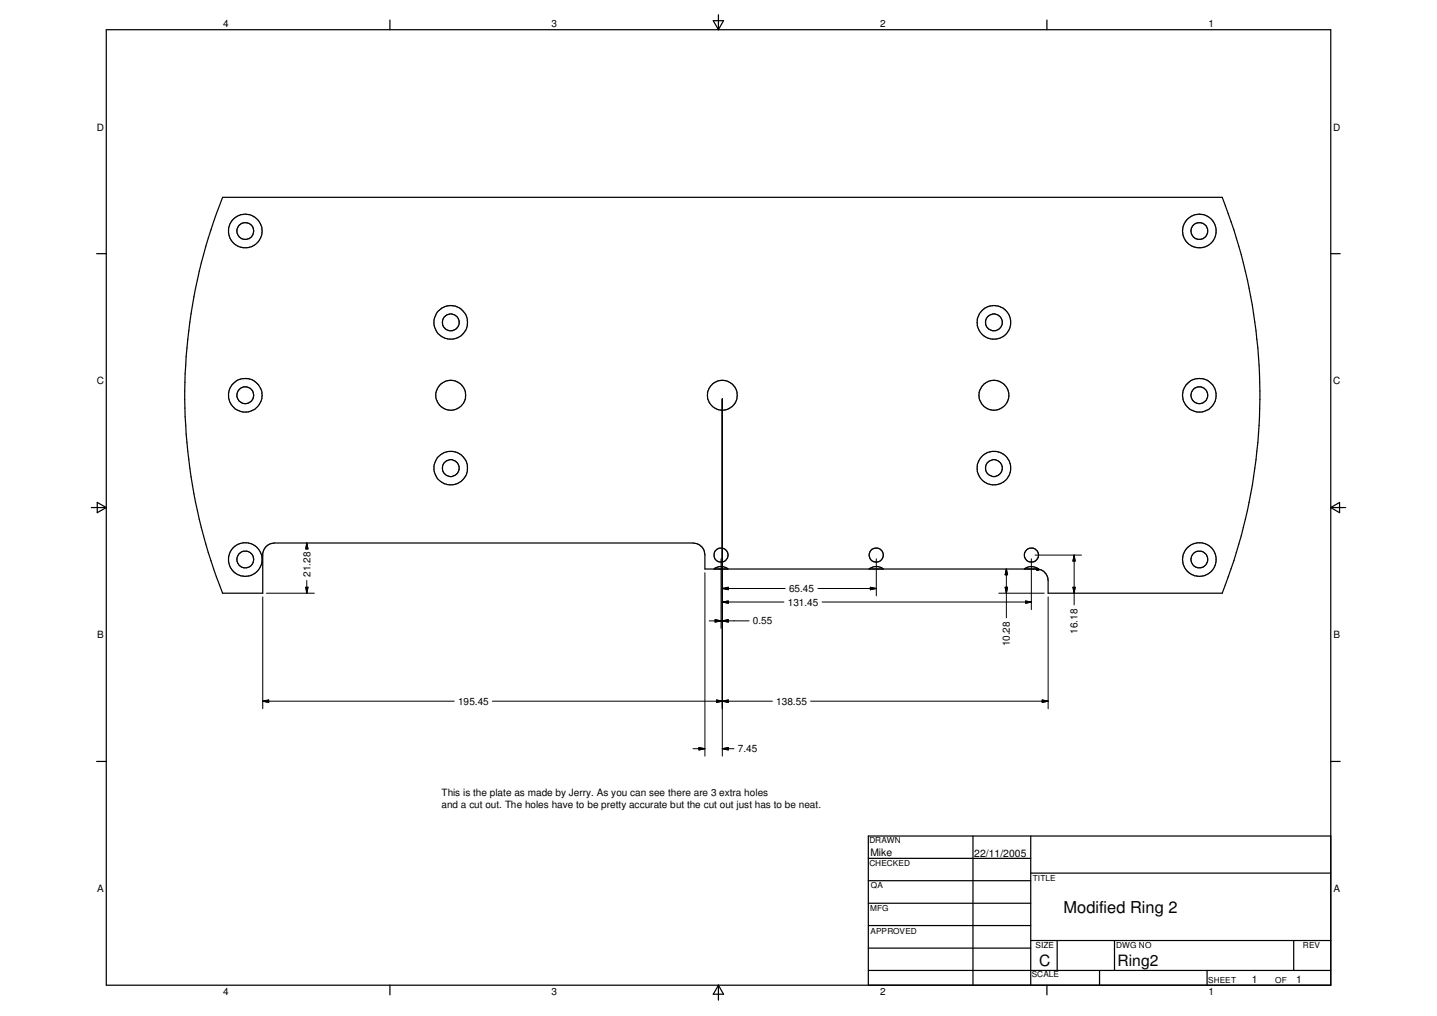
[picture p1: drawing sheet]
<svg xmlns="http://www.w3.org/2000/svg" width="297mm" height="210mm" viewBox="0 0 297 210" stroke-linecap="round" stroke-linejoin="round" font-family="sans-serif">
<g fill="none" stroke="#000" stroke-width=".25">
<path d="M22 6.1h253.1v197.4h-253.1zM80.6 4.1v2M147.4 4.3h2.2l-1.1 1.8zM148.5 3v3.1M216.4 4.1v2M20 52.4h2M275.1 52.4h1.9M18.9 104.9h3.1M20.1 103.8l1.9 1.1-1.9 1zM147.6 117.6a2.24 2.24 0 0 1 2.9 0M179.7 117.6a2.31 2.31 0 0 1 2.9 0M211.7 117.6a2.3 2.3 0 0 1 3 0"/>
<path d="M214.3 117.6h.1M214.4 117.6h.1M214.5 117.6h.1M214.7 117.6h.1M214.7 117.6h-69v-3a2.52 2.52 0 0 0-2.4-2.4h-86.6a2.48 2.48 0 0 0-2.4 2.2v8.2h-8.3a110.6 110.6 0 0 1 0-81.8h206.6a111.2 111.2 0 0 1 0 81.8h-35.9v-2.6a2.39 2.39 0 0 0-2-2.4M275.1 104.9h3.1M275.1 104.9l1.8-1.1v2.1zM20 157.3h2M275.1 157.3h1.9M179.5 177.3h33.6M201.1 172.7v30.8M213.1 172.7v30.8"/>
<path d="M275.1 172.7h-95.6v30.8M179.5 181.9h33.6M179.5 186.6h33.6M179.5 191.2h33.6M179.5 195.9h33.6M213.1 194.3h62M213.1 180.4h62M218.5 194.3v6.2M230.4 194.3v6.2M267.4 194.3v6.2M80.6 203.5v2M148.5 203.5v3.1"/>
<path d="M148.5 203.5l1.1 1.9h-2.2zM179.5 200.5h95.6M216.4 203.5v2M227.3 200.5v3M249.5 200.5v3"/>
<circle cx="50.7" cy="47.7" r="3.5"/>
<circle cx="50.7" cy="47.7" r="1.75"/>
<circle cx="247.9" cy="47.7" r="1.74"/>
<circle cx="247.9" cy="47.7" r="3.5"/>
<circle cx="93.2" cy="66.6" r="1.74"/>
<circle cx="93.2" cy="66.6" r="3.5"/>
<circle cx="205.4" cy="66.6" r="3.5"/>
<circle cx="205.4" cy="66.6" r="1.75"/>
<circle cx="50.7" cy="81.6" r="3.5"/>
<circle cx="50.7" cy="81.6" r="1.74"/>
<circle cx="93.2" cy="96.7" r="3.5"/>
<circle cx="93.2" cy="96.7" r="1.74"/>
<circle cx="93.2" cy="81.7" r="3.1"/>
<circle cx="149.3" cy="81.7" r="3.1"/>
<circle cx="205.4" cy="96.7" r="3.5"/>
<circle cx="205.5" cy="96.7" r="1.74"/>
<circle cx="205.5" cy="81.7" r="3.1"/>
<circle cx="247.9" cy="81.7" r="3.5"/>
<circle cx="247.9" cy="81.7" r="1.73"/>
<circle cx="50.7" cy="115.6" r="1.75"/>
<circle cx="50.7" cy="115.6" r="3.5"/>
<circle cx="149" cy="114.7" r="1.47"/>
<circle cx="181.1" cy="114.7" r="1.47"/>
<circle cx="213.2" cy="114.7" r="1.47"/>
<circle cx="247.9" cy="115.6" r="1.74"/>
<circle cx="247.9" cy="115.6" r="3.5"/>
</g>
<g fill="none" stroke="#000" stroke-width=".21">
<path d="M149.3 82.4v73.8M63.4 112.2l.3 1.2h-.5zM63.4 112.2v1.2M63.4 119.9v2.7M145.7 118.3v37.9M149.1 115.4v14.4M181.1 115.4v7.7M208 117.6l.3 1.1h-.5zM208 117.6v10M213.2 115.4v10.5M213.9 114.7h9.7M222 114.7l.2 1.2h-.4z"/>
<path d="M222 114.7v10.3M54.3 123.3v23.1M55.1 122.6h9.9M63.2 121.3h.5l-.3 1.3zM146.6 128.3h2.5M147.8 128l1.3 .3-1.3 .2zM149.3 128.3l1.2-.3v.5zM149.3 121.6l1.2-.3v.5zM149.3 124.4l1.2-.2v.4zM149.3 128.3h5.6M149.3 121.6h13M149.3 124.4h12.7"/>
<path d="M169.1 121.6h12M169.9 124.4h43.3M179.9 121.3l1.2 .3-1.2 .2zM206.5 122.6h9.4M207.8 121.3h.5l-.3 1.3zM212 124.2l1.2 .2-1.2 .2zM216.7 123.3v23.1M221.8 121.3h.4l-.2 1.3zM54.3 144.9l1.2-.3v.5zM54.3 144.9h39.6M101.8 144.9h57.9M143.3 154.7h2.4"/>
<path d="M144.5 154.4l1.2 .3-1.2 .2zM148.1 144.6l1.2 .3-1.2 .2zM149.3 154.7l1.2-.3v.5zM149.3 144.9l1.2-.3v.5zM149.3 154.7h2.4M167.6 144.9h49.1M215.4 144.6l1.3 .3-1.3 .2z"/>
</g>
<g fill="#000">
<path d="M63.4 112.2l.3 1.2h-.5zM208 117.6l.3 1.1h-.5zM222 114.7l.2 1.2h-.4zM63.2 121.3h.5l-.3 1.3zM147.8 128l1.3 .3-1.3 .2zM149.3 128.3l1.2-.3v.5zM149.3 121.6l1.2-.3v.5zM149.3 124.4l1.2-.2v.4zM179.9 121.3l1.2 .3-1.2 .2zM207.8 121.3h.5l-.3 1.3zM212 124.2l1.2 .2-1.2 .2zM221.8 121.3h.4l-.2 1.3z"/>
<path d="M54.3 144.9l1.2-.3v.5zM144.5 154.4l1.2 .3-1.2 .2zM148.1 144.6l1.2 .3-1.2 .2zM149.3 154.7l1.2-.3v.5zM149.3 144.9l1.2-.3v.5zM215.4 144.6l1.3 .3-1.3 .2z"/>
</g>
<text font-size="3.4" x="219.8" y="188.6">Modified Ring 2</text>
<g font-size="3.2">
<text x="214.8" y="199.6">C</text>
<text x="231" y="199.5">Ring2</text>
</g>
<g font-size="2.1">
<text x="46.1" y="5.7">4</text>
<text x="114" y="5.7">3</text>
<text x="181.9" y="5.7">2</text>
<text x="249.8" y="5.7">1</text>
<text x="20" y="27">D</text>
<text x="275.5" y="27">D</text>
<text x="20" y="79.4">C</text>
<text x="275.5" y="79.4">C</text>
<text x="64.2" y="119.2" transform="rotate(-90 64.2 119.2)">21.28</text>
<text x="162.9" y="125.1">131.45</text>
<text x="163.1" y="122.3">65.45</text>
<text x="20.1" y="131.8">B</text>
<text x="155.6" y="129">0.55</text>
<text x="222.8" y="130.9" transform="rotate(-90 222.8 130.9)">16.18</text>
<text x="275.6" y="131.8">B</text>
<text x="208.7" y="133.6" transform="rotate(-90 208.7 133.6)">10.28</text>
<text x="94.7" y="145.6">195.45</text>
<text x="160.4" y="145.6">138.55</text>
<text x="152.5" y="155.4">7.45</text>
<text x="91.3" y="166.9">and a cut out. The holes have to be pretty accurate but the cut out just has to be neat.</text>
<text x="91.3" y="164.5">This is the plate as made by Jerry. As you can see there are 3 extra holes</text>
<text x="179.9" y="176.9">Mike</text>
<text x="201.4" y="177.1">22/11/2005</text>
<text x="20.1" y="184.2">A</text>
<text x="275.6" y="184.2">A</text>
<text x="258.7" y="203">1</text>
<text x="267.9" y="203.1">1</text>
<text x="46.1" y="205.5">4</text>
<text x="114" y="205.5">3</text>
<text x="181.9" y="205.5">2</text>
<text x="249.8" y="205.5">1</text>
</g>
<g font-size="1.7">
<text x="179.7" y="174.2">DRAWN</text>
<text x="179.7" y="178.9">CHECKED</text>
<text x="180" y="183.5">QA</text>
<text x="213.5" y="182">TITLE</text>
<text x="179.9" y="188.2">MFG</text>
<text x="180" y="192.9">APPROVED</text>
<text x="214" y="195.9">SIZE</text>
<text x="230.7" y="195.9">DWG NO</text>
<text x="269.3" y="195.8">REV</text>
<text x="213.3" y="201.9">SCALE</text>
<text x="249.8" y="203.1">SHEET</text>
<text x="263.6" y="203.1">OF</text>
</g>
</svg>
